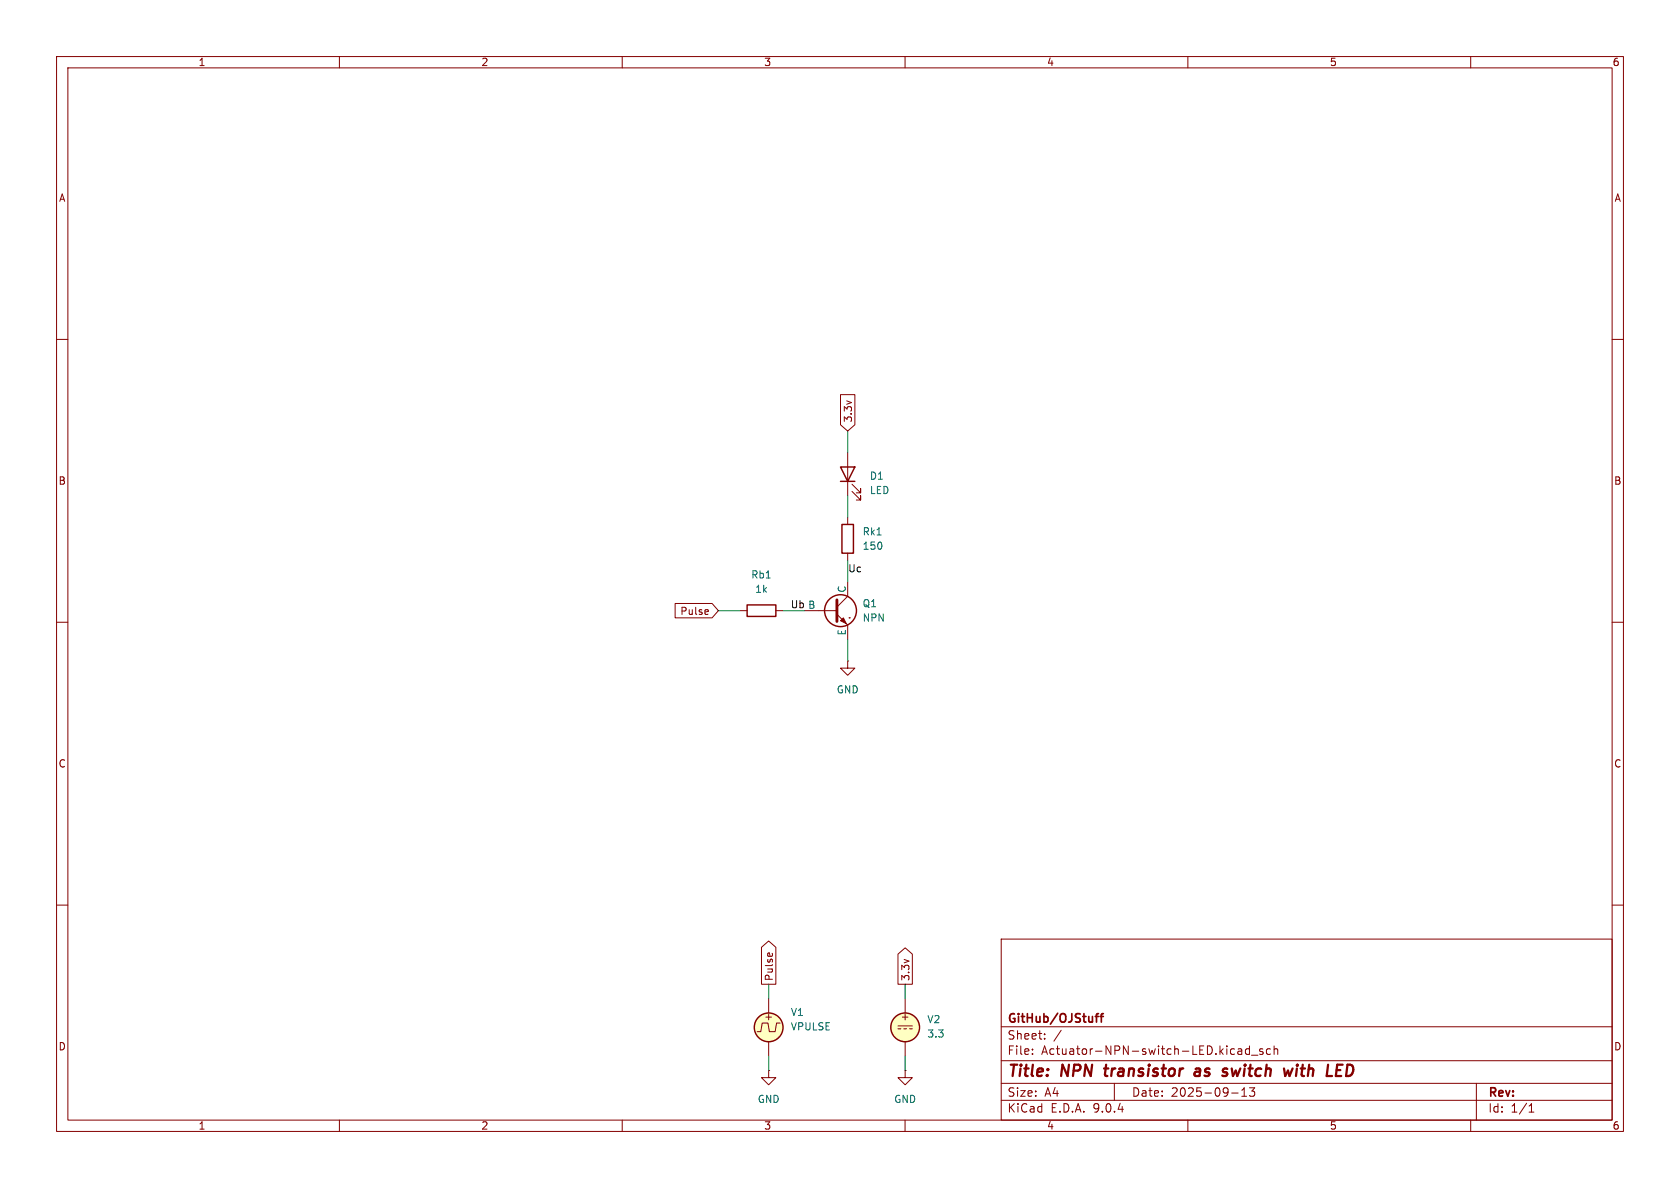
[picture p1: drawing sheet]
<svg xmlns="http://www.w3.org/2000/svg" width="297mm" height="210mm" viewBox="0 0 297 210" stroke-linecap="round" stroke-linejoin="round" font-family="sans-serif">
<g fill="none" stroke="#840000" stroke-width=".18">
<path d="M10 10h277v190h-277zM12 12h273v186h-273zM60 10v2M110 10v2M160 10v2M210 10v2M260 10v2M10 60h2M148.6 69.8h2.5v5.3l-1.2 1.1-1.3-1.1zM285 60h2M149.9 80v7.6M149.9 91.4v1.3"/>
<path d="M149.9 97.8v1.3M150.6 86.9l1.5 1.5v-.8v.8h-.7M150.6 85.6l1.5 1.5v-.7v.7h-.7M10 110h2M119.4 106.7h6.5l1.1 1.3-1.1 1.2h-6.5zM125 107.8l.2 .3-.6 .1M125.2 108.6h-.2M130.8 108h1.3M137.2 108h1.2M142.2 108h5.8M148 108.6l1.9 1.9v2.5M149.9 116.8v1.3h1.2l-1.2 1.3-1.3-1.3h1.3"/>
<path d="M149.9 116.8h.1M149.9 102.9v2.5l-1.9 1.9M150.1 109.2h.1M285 110h2M10 160h2M134.6 167.5l1.3-1.2 1.3 1.2v6.5h-2.6zM135.7 168.6l.3-.1 .1 .6M135.9 176.5v2.6M136.5 168.5l.1 .1M158.7 168.7l1.3-1.1 1.3 1.1v5.3h-2.6zM160 176.5v2.6M177 166h108v32h-108z"/>
<path d="M285 160h2M60 198v2M110 198v2M135.9 189.2v1.3h1.3l-1.3 1.3-1.3-1.3h1.3M135.9 189.2h.1M135.9 184.2v2.5M137.9 180.8h-.6l-.3 1.6h-1l-.2-1.6h-1.1l-.2 1.6h-.6M158.7 181.4h2.6M158.7 181.9h.6M159.8 181.9h.5M160 198v2M160 189.2v1.3h1.3l-1.3 1.3-1.3-1.3h1.3"/>
<path d="M160 189.2h.1M160 184.2v2.5M160.8 181.9h.5M177 194.5h108M177 191.5h108M177 187.5h108M177 181.5h108M182.5 186.3v.1M182.5 185.5v.1M184.7 183.6v.1M184.7 182.8v.1M187.6 182.1l-1.3 2"/>
<path d="M197 191.5v3M210 198v2M217.7 193.2h1.2M218.9 185.5h.6v.9M219.5 185.8h-.5a.29 .29 0 0 0-.2 .3 .29 .29 0 0 0 .2 .3l.5-.1M219.5 193.8h.9M219.5 192.7l.5-.4v1.5M220.9 185.5l-.4-.1-.3 .3v.4l.1 .2h.6M220.9 184.9v1.5M220.9 192.3h.9l-.5 .6 .4 .1v.7l-.2 .1h-.4l-.2-.1M221.2 186.5h1.2M223.2 185.5l-.3-.1-.2 .2v.2l.5 .2v.3h-.5"/>
<path d="M224.6 185.5l-.4-.1-.3 .3v.4l.1 .2h.6M225.2 185.5l.3-.1 .3 .1 .1 .9M225.2 184.9v1.5M260 198v2M261 191.5v6.5M270.3 196.6h.9M270.3 195.5l.4-.4v1.5"/>
</g>
<g fill="none" stroke="#840000" stroke-width=".4">
<path d="M195.2 188.9h.7M195.6 188.2l-.3 1.7 .3 .3M211.4 189l.2-.1 .5 .1M212.2 189.4h-.7a.4 .4 0 0 0-.3 .4 .4 .4 0 0 0 .2 .4l.7-.1M217.8 188.9l.2 1.3M228.5 188.9l-.5 1.3M229.3 188.9l-.2 1.3M229.4 188.2l-.1 .2M229.4 188.2l-.1 .1v.1M229.4 188.2v.1l-.1 .1M236.2 190.2h.9M236.3 189.2h.7"/>
<path d="M236.4 188.2h1"/>
</g>
<path d="M193.6 179.7h.6M194.2 179.2l-.4 .2v1.3M194.5 179.7h.6M195.1 179.2l-.4 .2v1.3" fill="none" stroke="#840000" stroke-width=".3"/>
<g fill="#ffffc2" stroke="#ffffc2" stroke-width=".18">
<circle cx="160" cy="181.6" r="2.54"/>
<circle cx="135.9" cy="181.6" r="2.54"/>
</g>
<g fill="none" stroke="#840000" stroke-width=".25">
<path d="M148.6 82.6h2.5l-1.2 2.5zM148.6 85.1h2.5M148.8 92.7h2.1v5.1h-2.1zM132.1 106.9h5.1v2.1h-5.1z"/>
<circle cx="148.6" cy="107.9" r="2.82"/>
<circle cx="135.9" cy="181.6" r="2.54"/>
<circle cx="160" cy="181.6" r="2.54"/>
</g>
<path d="M148 106v3.9" fill="none" stroke="#840000" stroke-width=".51"/>
<path d="M148.6 109.7l.5-.5 .5 1z" fill="#840000" stroke="#840000" stroke-width=".18"/>
<path d="M149.9 76.2v3.8M149.9 87.6v3.8M149.9 99.1v3.8M127 108h3.8M138.4 108h3.8M149.9 113v3.8M135.9 174v2.5M160 174v2.5M135.9 186.7v2.5M160 186.7v2.5" fill="none" stroke="#009600" stroke-width=".18"/>
<g font-size="2.8" fill="#840000">
<text x="178" y="190.9">Title:</text>
<text x="187.7" y="190.9">NPN</text>
<text x="196.2" y="190.9">transistor</text>
<text x="212.9" y="190.9">as</text>
<text x="218.6" y="190.9">switch</text>
<text x="230.3" y="190.9">with</text>
<text x="238.6" y="190.9">LED</text>
</g>
<g font-size="2.1" fill="#840000">
<text x="178" y="184">Sheet:</text>
<text x="178" y="181.2">GitHub/OJStuff</text>
<text x="178" y="186.7">File:</text>
<text x="184.1" y="186.7">Actuator-NPN-switch-LED.kicad_sch</text>
<text x="178" y="196.9">KiCad</text>
<text x="178" y="194.1">Size:</text>
<text x="184.7" y="194.1">A4</text>
<text x="185.7" y="196.9">E.D.A.</text>
<text x="193.3" y="196.9">9.0.4</text>
<text x="200" y="194.1">Date:</text>
<text x="207" y="194.1">2025-09-13</text>
<text x="263" y="194.3">Rev:</text>
<text x="263" y="196.9">Id:</text>
<text x="267.1" y="196.9">1/1</text>
</g>
<g font-size="1.8" fill="#840000">
<text x="35" y="11.9">1</text>
<text x="85" y="11.9">2</text>
<text x="135" y="11.9">3</text>
<text x="185" y="11.9">4</text>
<text x="235" y="11.9">5</text>
<text x="285" y="11.9">6</text>
<text x="10.3" y="35.9">A</text>
<text x="285.3" y="35.9">A</text>
<text x="150.8" y="74.8" transform="rotate(-90 150.8 74.8)">3.3v</text>
<text x="10.3" y="85.9">B</text>
<text x="285.3" y="85.9">B</text>
<text x="120.2" y="108.9">Pulse</text>
<text x="10.3" y="135.9">C</text>
<text x="285.3" y="135.9">C</text>
<text x="136.8" y="173.5" transform="rotate(-90 136.8 173.5)">Pulse</text>
<text x="161" y="173.5" transform="rotate(-90 161 173.5)">3.3v</text>
<text x="10.3" y="185.9">D</text>
<text x="135" y="180.6">+</text>
<text x="159.1" y="180.6">+</text>
<text x="285.3" y="185.9">D</text>
<text x="35" y="199.9">1</text>
<text x="85" y="199.9">2</text>
<text x="135" y="199.9">3</text>
<text x="185" y="199.9">4</text>
<text x="235" y="199.9">5</text>
<text x="285" y="199.9">6</text>
</g>
<g font-size="1.8" fill="#006464">
<text x="153.7" y="85">D1</text>
<text x="153.7" y="87.5">LED</text>
<text x="152.4" y="94.8">Rk1</text>
<text x="152.4" y="97.4">150</text>
<text x="132.7" y="102.5">Rb1</text>
<text x="133.4" y="105">1k</text>
<text x="149.6" y="104.9" transform="rotate(-90 149.6 104.9)">C</text>
<text x="152.4" y="107.5">Q1</text>
<text x="149.6" y="112.4" transform="rotate(-90 149.6 112.4)">E</text>
<text x="152.4" y="110.1">NPN</text>
<text x="147.8" y="122.8">GND</text>
<text x="139.7" y="179.8">V1</text>
<text x="139.7" y="182.3">VPULSE</text>
<text x="163.8" y="181.1">V2</text>
<text x="163.8" y="183.6">3.3</text>
<text x="133.9" y="195.2">GND</text>
<text x="158" y="195.2">GND</text>
</g>
<g font-size="1.8" fill="#0f0f0f">
<text x="149.9" y="101.3">Uc</text>
<text x="139.7" y="107.6">Ub B</text>
</g>
</svg>
